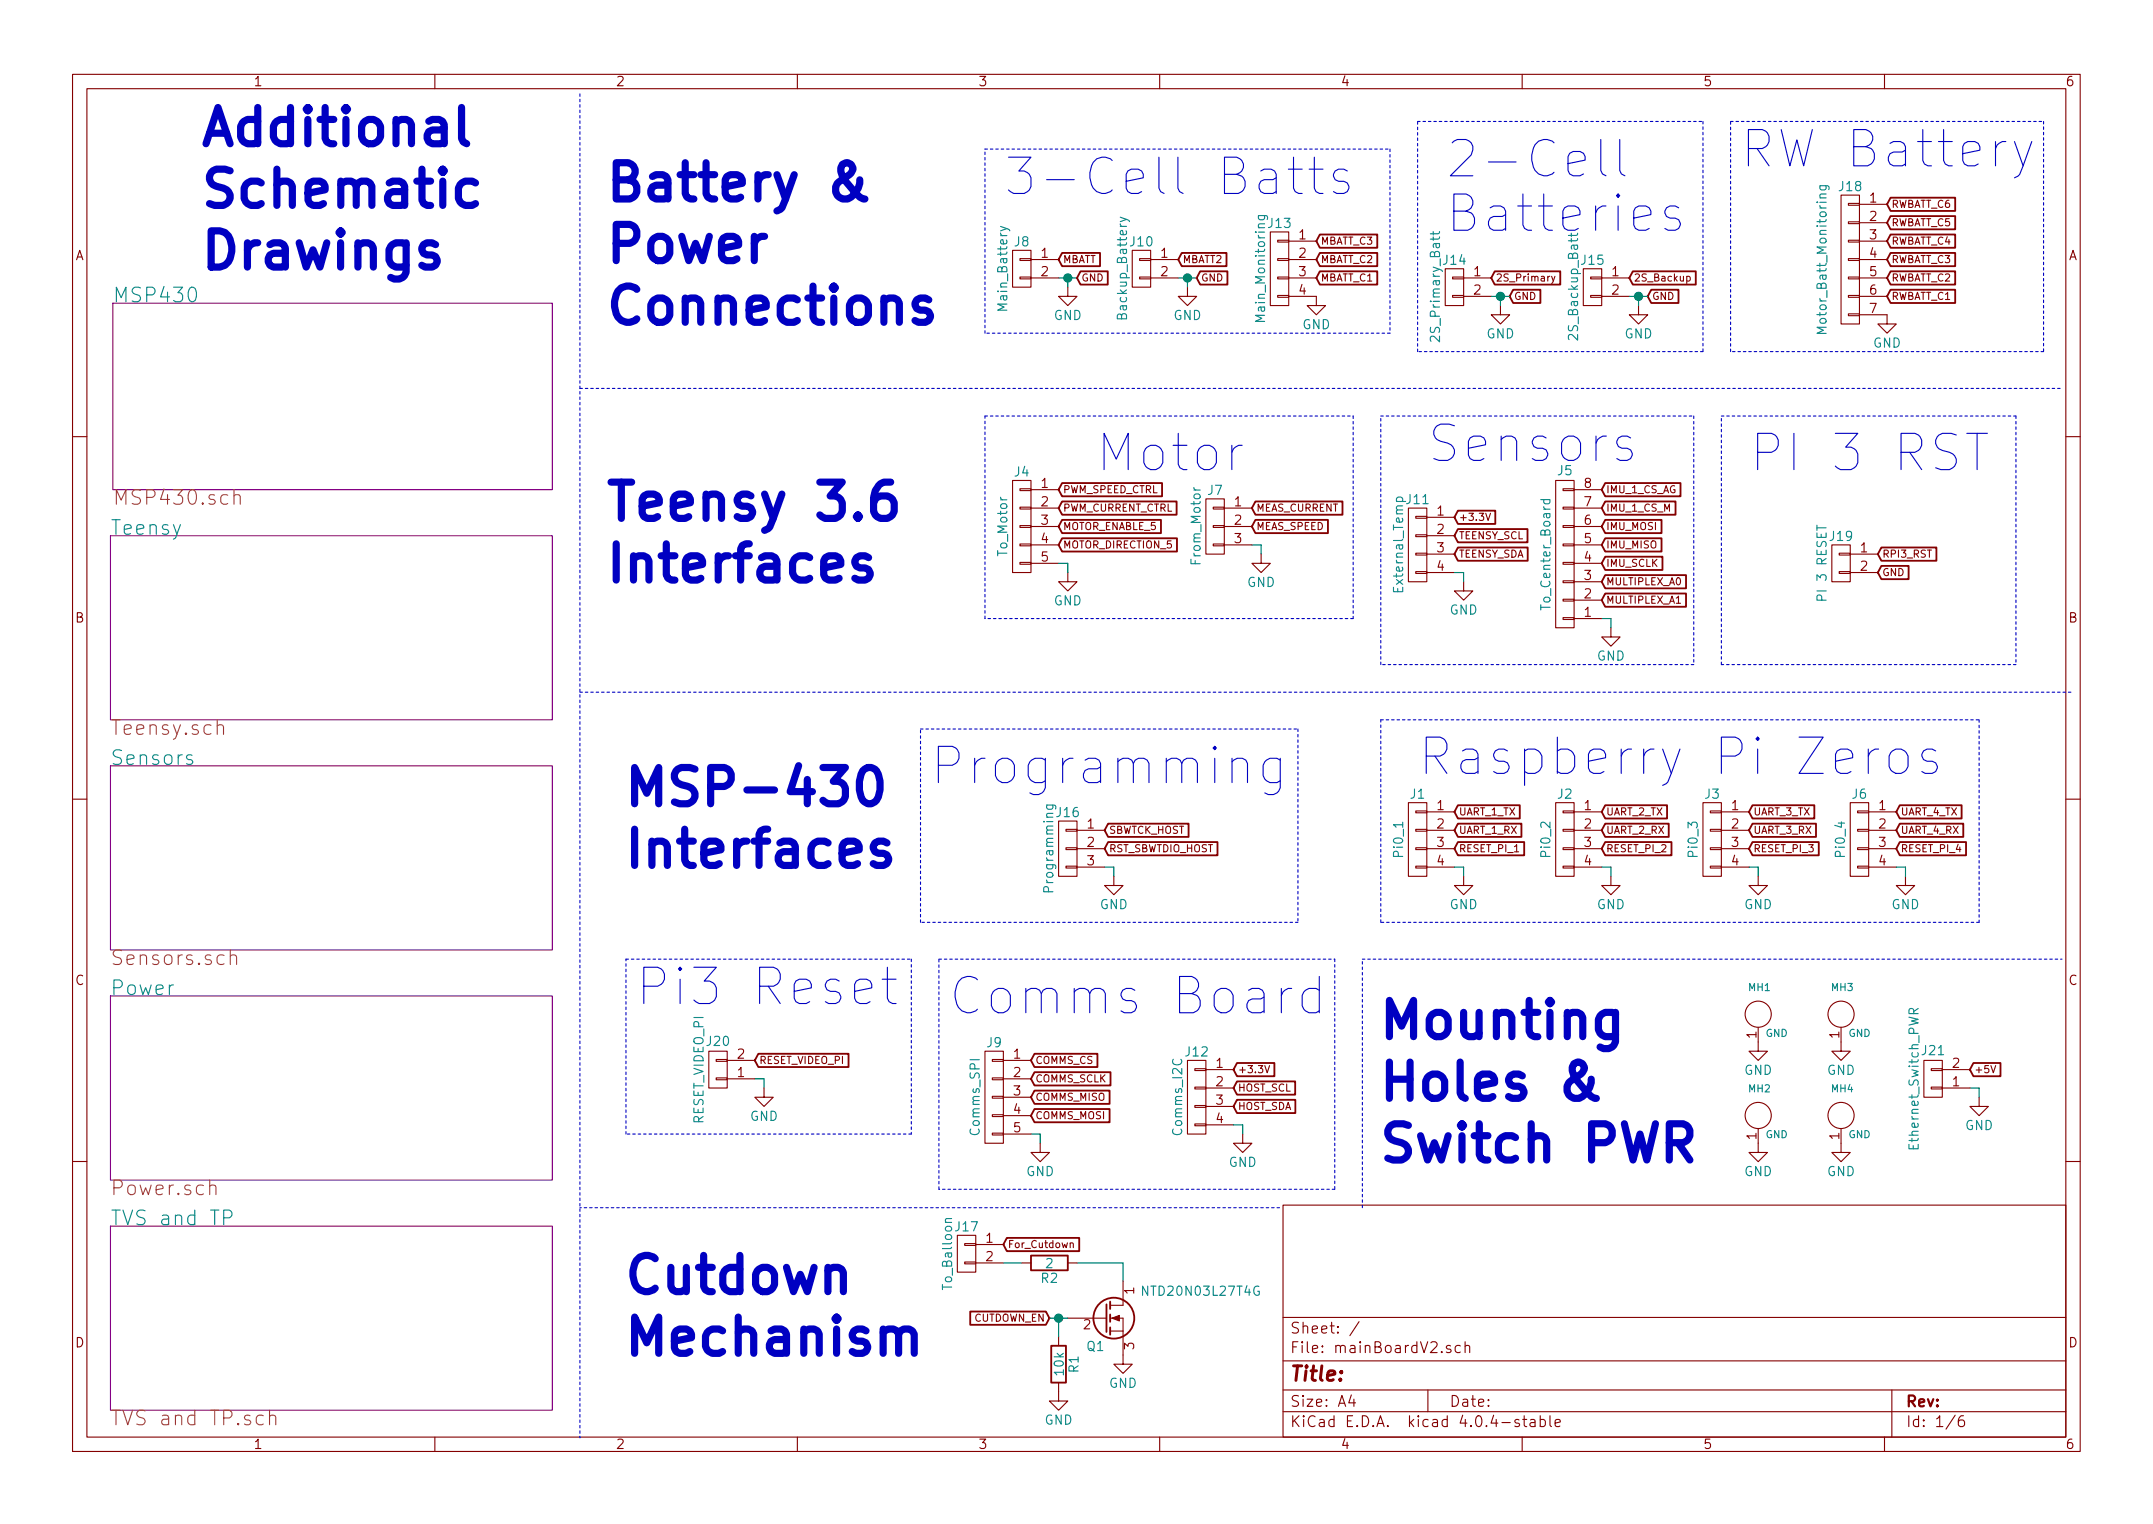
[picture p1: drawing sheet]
EESchema Schematic File Version 2
LIBS:mainBoardV2-rescue
LIBS:power
LIBS:device
LIBS:transistors
LIBS:conn
LIBS:linear
LIBS:regul
LIBS:74xx
LIBS:cmos4000
LIBS:adc-dac
LIBS:memory
LIBS:xilinx
LIBS:microcontrollers
LIBS:dsp
LIBS:microchip
LIBS:analog_switches
LIBS:motorola
LIBS:texas
LIBS:intel
LIBS:audio
LIBS:interface
LIBS:digital-audio
LIBS:philips
LIBS:display
LIBS:cypress
LIBS:siliconi
LIBS:opto
LIBS:atmel
LIBS:contrib
LIBS:valves
LIBS:msp430fr4994
LIBS:asemb-24mhz-xy-t
LIBS:pct2075d,118
LIBS:ms560702ba03-50
LIBS:lsm9ds1
LIBS:adg704brmz
LIBS:lt3481
LIBS:az2117h
LIBS:lt8609
LIBS:ltc2992
LIBS:TVS_Small
LIBS:tvsSmall
LIBS:mmqa5v6t1g
LIBS:led_x2_3pin
LIBS:bme280
LIBS:aoz8318di
LIBS:switch_dpdt
LIBS:SWITCH_3PDT
LIBS:teensy3_6-OuterHeadersOnly
LIBS:mounting_hole_eighth_inch
LIBS:mainBoardV2-cache
EELAYER 25 0
EELAYER END
$Descr A4 11693 8268
encoding utf-8
Sheet 1 6
Title ""
Date ""
Rev ""
Comp ""
Comment1 ""
Comment2 ""
Comment3 ""
Comment4 ""
$EndDescr
$Comp
L CONN_01X04 J1
U 1 1
P 7700 4550
F 0 "J1" H 7700 4800 50  0000 C CNN
F 1 "Pi0_1" V 7800 4550 50  0000 C CNN
F 2 "Dans_Parts:4-Pin_Molex_Horizontal" H 7700 4550 50  0001 C CNN
F 3 "" H 7700 4550 50  0000 C CNN
	1    7700 4550
	-1   0    0    -1  
$EndComp
$Comp
L CONN_01X04 J2
U 1 1
P 8500 4550
F 0 "J2" H 8500 4800 50  0000 C CNN
F 1 "Pi0_2" V 8600 4550 50  0000 C CNN
F 2 "Dans_Parts:4-Pin_Molex_Horizontal" H 8500 4550 50  0001 C CNN
F 3 "" H 8500 4550 50  0000 C CNN
	1    8500 4550
	-1   0    0    -1  
$EndComp
$Comp
L CONN_01X04 J3
U 1 1
P 9300 4550
F 0 "J3" H 9300 4800 50  0000 C CNN
F 1 "Pi0_3" V 9400 4550 50  0000 C CNN
F 2 "Dans_Parts:4-Pin_Molex_Horizontal" H 9300 4550 50  0001 C CNN
F 3 "" H 9300 4550 50  0000 C CNN
	1    9300 4550
	-1   0    0    -1  
$EndComp
$Comp
L CONN_01X04 J6
U 1 1
P 10100 4550
F 0 "J6" H 10100 4800 50  0000 C CNN
F 1 "Pi0_4" V 10200 4550 50  0000 C CNN
F 2 "Dans_Parts:4-Pin_Molex_Horizontal" H 10100 4550 50  0001 C CNN
F 3 "" H 10100 4550 50  0000 C CNN
	1    10100 4550
	-1   0    0    -1  
$EndComp
$Comp
L GND #PWR01
U 1 1
P 7950 4750
F 0 "#PWR01" H 7950 4500 50  0001 C CNN
F 1 "GND" H 7950 4600 50  0000 C CNN
F 2 "" H 7950 4750 50  0000 C CNN
F 3 "" H 7950 4750 50  0000 C CNN
	1    7950 4750
	1    0    0    -1  
$EndComp
$Comp
L GND #PWR02
U 1 1
P 8750 4750
F 0 "#PWR02" H 8750 4500 50  0001 C CNN
F 1 "GND" H 8750 4600 50  0000 C CNN
F 2 "" H 8750 4750 50  0000 C CNN
F 3 "" H 8750 4750 50  0000 C CNN
	1    8750 4750
	1    0    0    -1  
$EndComp
$Comp
L GND #PWR03
U 1 1
P 9550 4750
F 0 "#PWR03" H 9550 4500 50  0001 C CNN
F 1 "GND" H 9550 4600 50  0000 C CNN
F 2 "" H 9550 4750 50  0000 C CNN
F 3 "" H 9550 4750 50  0000 C CNN
	1    9550 4750
	1    0    0    -1  
$EndComp
$Comp
L GND #PWR04
U 1 1
P 10350 4750
F 0 "#PWR04" H 10350 4500 50  0001 C CNN
F 1 "GND" H 10350 4600 50  0000 C CNN
F 2 "" H 10350 4750 50  0000 C CNN
F 3 "" H 10350 4750 50  0000 C CNN
	1    10350 4750
	1    0    0    -1  
$EndComp
Text GLabel 7900 4400 2    39   Input ~ 0
UART_1_TX
Text GLabel 7900 4500 2    39   Input ~ 0
UART_1_RX
Text GLabel 7900 4600 2    39   Input ~ 0
RESET_PI_1
Text GLabel 8700 4400 2    39   Input ~ 0
UART_2_TX
Text GLabel 8700 4500 2    39   Input ~ 0
UART_2_RX
Text GLabel 8700 4600 2    39   Input ~ 0
RESET_PI_2
Text GLabel 9500 4400 2    39   Input ~ 0
UART_3_TX
Text GLabel 9500 4500 2    39   Input ~ 0
UART_3_RX
Text GLabel 9500 4600 2    39   Input ~ 0
RESET_PI_3
Text GLabel 10300 4400 2    39   Input ~ 0
UART_4_TX
Text GLabel 10300 4500 2    39   Input ~ 0
UART_4_RX
Text GLabel 10300 4600 2    39   Input ~ 0
RESET_PI_4
Text Notes 7700 4200 0    197  ~ 0
Raspberry Pi Zeros
$Comp
L CONN_01X05 J9
U 1 1
P 5400 5950
F 0 "J9" H 5400 6250 50  0000 C CNN
F 1 "Comms_SPI" V 5500 5950 50  0000 C CNN
F 2 "Dans_Parts:6-Pin_Molex_Horizontal" H 5400 5950 50  0001 C CNN
F 3 "" H 5400 5950 50  0000 C CNN
	1    5400 5950
	-1   0    0    -1  
$EndComp
$Comp
L GND #PWR05
U 1 1
P 5650 6200
F 0 "#PWR05" H 5650 5950 50  0001 C CNN
F 1 "GND" H 5650 6050 50  0000 C CNN
F 2 "" H 5650 6200 50  0000 C CNN
F 3 "" H 5650 6200 50  0000 C CNN
	1    5650 6200
	1    0    0    -1  
$EndComp
Text GLabel 5600 5750 2    39   Input ~ 0
COMMS_CS
Text GLabel 5600 5850 2    39   Input ~ 0
COMMS_SCLK
Text GLabel 5600 5950 2    39   Input ~ 0
COMMS_MISO
Text GLabel 5600 6050 2    39   Input ~ 0
COMMS_MOSI
Text Notes 5150 5500 0    197  ~ 0
Comms Board
$Comp
L GND #PWR06
U 1 1
P 6750 6150
F 0 "#PWR06" H 6750 5900 50  0001 C CNN
F 1 "GND" H 6750 6000 50  0000 C CNN
F 2 "" H 6750 6150 50  0000 C CNN
F 3 "" H 6750 6150 50  0000 C CNN
	1    6750 6150
	1    0    0    -1  
$EndComp
Text GLabel 6700 5900 2    39   Input ~ 0
HOST_SCL
Text GLabel 6700 6000 2    39   Input ~ 0
HOST_SDA
Text Notes 5050 4250 0    197  ~ 0
Programming
$Comp
L CONN_01X03 J16
U 1 1
P 5800 4600
F 0 "J16" H 5800 4800 50  0000 C CNN
F 1 "Programming" V 5900 4600 50  0000 C CNN
F 2 "Dans_Parts:4-Pin_Molex_Horizontal" H 5800 4600 50  0001 C CNN
F 3 "" H 5800 4600 50  0000 C CNN
	1    5800 4600
	-1   0    0    -1  
$EndComp
Text GLabel 6000 4500 2    39   Input ~ 0
SBWTCK_HOST
Text GLabel 6000 4600 2    39   Input ~ 0
RST_SBWTDIO_HOST
$Comp
L GND #PWR07
U 1 1
P 6050 4750
F 0 "#PWR07" H 6050 4500 50  0001 C CNN
F 1 "GND" H 6050 4600 50  0000 C CNN
F 2 "" H 6050 4750 50  0000 C CNN
F 3 "" H 6050 4750 50  0000 C CNN
	1    6050 4750
	1    0    0    -1  
$EndComp
$Comp
L CONN_01X04 J12
U 1 1
P 6500 5950
F 0 "J12" H 6500 6200 50  0000 C CNN
F 1 "Comms_I2C" V 6600 5950 50  0000 C CNN
F 2 "Dans_Parts:4-Pin_Molex_Horizontal" H 6500 5950 50  0001 C CNN
F 3 "" H 6500 5950 50  0000 C CNN
	1    6500 5950
	-1   0    0    -1  
$EndComp
$Comp
L CONN_01X02 J8
U 1 1
P 5550 1450
F 0 "J8" H 5550 1600 50  0000 C CNN
F 1 "Main_Battery" V 5650 1450 50  0000 C CNN
F 2 "Dans_Parts:TE-AMP-2PIN-Vertical" H 5550 1450 50  0001 C CNN
F 3 "" H 5550 1450 50  0000 C CNN
	1    5550 1450
	-1   0    0    -1  
$EndComp
$Comp
L GND #PWR08
U 1 1
P 5800 1550
F 0 "#PWR08" H 5800 1300 50  0001 C CNN
F 1 "GND" H 5800 1400 50  0000 C CNN
F 2 "" H 5800 1550 50  0000 C CNN
F 3 "" H 5800 1550 50  0000 C CNN
	1    5800 1550
	1    0    0    -1  
$EndComp
Text GLabel 5750 1400 2    39   Input ~ 0
MBATT
$Comp
L CONN_01X07 J18
U 1 1
P 10050 1400
F 0 "J18" H 10050 1800 50  0000 C CNN
F 1 "Motor_Batt_Monitoring" V 10200 1400 50  0000 C CNN
F 2 "Dans_Parts:JST-XH-7PIN" H 10050 1400 50  0001 C CNN
F 3 "" H 10050 1400 50  0000 C CNN
	1    10050 1400
	-1   0    0    -1  
$EndComp
$Comp
L GND #PWR09
U 1 1
P 10250 1700
F 0 "#PWR09" H 10250 1450 50  0001 C CNN
F 1 "GND" H 10250 1550 50  0000 C CNN
F 2 "" H 10250 1700 50  0000 C CNN
F 3 "" H 10250 1700 50  0000 C CNN
	1    10250 1700
	1    0    0    -1  
$EndComp
Text GLabel 10250 1100 2    39   Input ~ 0
RWBATT_C6
Text GLabel 10250 1200 2    39   Input ~ 0
RWBATT_C5
Text GLabel 10250 1300 2    39   Input ~ 0
RWBATT_C4
Text GLabel 10250 1400 2    39   Input ~ 0
RWBATT_C3
Text GLabel 10250 1500 2    39   Input ~ 0
RWBATT_C2
Text GLabel 10250 1600 2    39   Input ~ 0
RWBATT_C1
Text Notes 3300 1750 0    197  ~ 39
Battery &\nPower\nConnections
Text Notes 3400 4700 0    197  ~ 39
MSP-430 \nInterfaces
$Comp
L Q_NMOS_DGS Q1
U 1 1
P 6000 7150
F 0 "Q1" H 6000 7000 50  0000 R CNN
F 1 "NTD20N03L27T4G" H 6850 7300 50  0000 R CNN
F 2 "Dans_Parts:DPAK" H 6200 7250 50  0001 C CNN
F 3 "" H 6000 7150 50  0000 C CNN
	1    6000 7150
	1    0    0    -1  
$EndComp
Text GLabel 5700 7150 0    39   Input ~ 0
CUTDOWN_EN
$Comp
L GND #PWR010
U 1 1
P 6100 7350
F 0 "#PWR010" H 6100 7100 50  0001 C CNN
F 1 "GND" H 6100 7200 50  0000 C CNN
F 2 "" H 6100 7350 50  0000 C CNN
F 3 "" H 6100 7350 50  0000 C CNN
	1    6100 7350
	1    0    0    -1  
$EndComp
$Comp
L CONN_01X02 J17
U 1 1
P 5250 6800
F 0 "J17" H 5250 6950 50  0000 C CNN
F 1 "To_Balloon" V 5350 6800 50  0000 C CNN
F 2 "Dans_Parts:TE-AMP-2PIN-Vertical" H 5250 6800 50  0001 C CNN
F 3 "" H 5250 6800 50  0000 C CNN
	1    5250 6800
	-1   0    0    -1  
$EndComp
Text Notes 3400 7350 0    197  ~ 39
Cutdown\nMechanism
$Comp
L R R1
U 1 1
P 5750 7400
F 0 "R1" V 5830 7400 50  0000 C CNN
F 1 "10k" V 5750 7400 50  0000 C CNN
F 2 "Resistors_SMD:R_0805_HandSoldering" V 5680 7400 50  0001 C CNN
F 3 "" H 5750 7400 50  0000 C CNN
	1    5750 7400
	1    0    0    -1  
$EndComp
$Comp
L GND #PWR011
U 1 1
P 5750 7550
F 0 "#PWR011" H 5750 7300 50  0001 C CNN
F 1 "GND" H 5750 7400 50  0000 C CNN
F 2 "" H 5750 7550 50  0000 C CNN
F 3 "" H 5750 7550 50  0000 C CNN
	1    5750 7550
	1    0    0    -1  
$EndComp
Text Notes 1100 1450 0    197  ~ 39
Additional\nSchematic \nDrawings
Text Notes 3300 3150 0    197  ~ 39
Teensy 3.6 \nInterfaces
Text Notes 5950 2550 0    197  ~ 0
Motor
$Comp
L CONN_01X05 J4
U 1 1
P 5550 2850
F 0 "J4" H 5550 3150 50  0000 C CNN
F 1 "To_Motor" V 5650 2850 50  0000 C CNN
F 2 "Dans_Parts:6-Pin_Molex_Horizontal" H 5550 2850 50  0001 C CNN
F 3 "" H 5550 2850 50  0000 C CNN
	1    5550 2850
	-1   0    0    -1  
$EndComp
Text GLabel 5750 2650 2    39   Input ~ 0
PWM_SPEED_CTRL
Text GLabel 5750 2750 2    39   Input ~ 0
PWM_CURRENT_CTRL
Text GLabel 5750 2850 2    39   Input ~ 0
MOTOR_ENABLE_5
Text GLabel 5750 2950 2    39   Input ~ 0
MOTOR_DIRECTION_5
$Comp
L GND #PWR012
U 1 1
P 5800 3100
F 0 "#PWR012" H 5800 2850 50  0001 C CNN
F 1 "GND" H 5800 2950 50  0000 C CNN
F 2 "" H 5800 3100 50  0000 C CNN
F 3 "" H 5800 3100 50  0000 C CNN
	1    5800 3100
	1    0    0    -1  
$EndComp
$Comp
L CONN_01X03 J7
U 1 1
P 6600 2850
F 0 "J7" H 6600 3050 50  0000 C CNN
F 1 "From_Motor" V 6700 2850 50  0000 C CNN
F 2 "Dans_Parts:4-Pin_Molex_Horizontal" H 6600 2850 50  0001 C CNN
F 3 "" H 6600 2850 50  0000 C CNN
	1    6600 2850
	-1   0    0    -1  
$EndComp
$Comp
L GND #PWR013
U 1 1
P 6850 3000
F 0 "#PWR013" H 6850 2750 50  0001 C CNN
F 1 "GND" H 6850 2850 50  0000 C CNN
F 2 "" H 6850 3000 50  0000 C CNN
F 3 "" H 6850 3000 50  0000 C CNN
	1    6850 3000
	1    0    0    -1  
$EndComp
Text GLabel 6800 2750 2    39   Input ~ 0
MEAS_CURRENT
Text GLabel 6800 2850 2    39   Input ~ 0
MEAS_SPEED
$Comp
L R R2
U 1 1
P 5700 6850
F 0 "R2" V 5780 6850 50  0000 C CNN
F 1 "2" V 5700 6850 50  0000 C CNN
F 2 "Dans_Parts:RES-POWER-RIEDON-PF1262" V 5630 6850 50  0001 C CNN
F 3 "" H 5700 6850 50  0000 C CNN
	1    5700 6850
	0    1    1    0   
$EndComp
Text Notes 7750 2500 0    197  ~ 0
Sensors
$Comp
L CONN_01X04 J11
U 1 1
P 7700 2950
F 0 "J11" H 7700 3200 50  0000 C CNN
F 1 "External_Temp" V 7800 2950 50  0000 C CNN
F 2 "Dans_Parts:4-Pin_Molex_Horizontal" H 7700 2950 50  0001 C CNN
F 3 "" H 7700 2950 50  0000 C CNN
	1    7700 2950
	-1   0    0    -1  
$EndComp
$Comp
L GND #PWR014
U 1 1
P 7950 3150
F 0 "#PWR014" H 7950 2900 50  0001 C CNN
F 1 "GND" H 7950 3000 50  0000 C CNN
F 2 "" H 7950 3150 50  0000 C CNN
F 3 "" H 7950 3150 50  0000 C CNN
	1    7950 3150
	1    0    0    -1  
$EndComp
Text GLabel 7900 2900 2    39   Input ~ 0
TEENSY_SCL
Text GLabel 7900 3000 2    39   Input ~ 0
TEENSY_SDA
Text GLabel 8700 2850 2    39   Input ~ 0
IMU_MOSI
Text GLabel 8700 2950 2    39   Input ~ 0
IMU_MISO
Text GLabel 8700 3050 2    39   Input ~ 0
IMU_SCLK
$Comp
L GND #PWR015
U 1 1
P 8750 3400
F 0 "#PWR015" H 8750 3150 50  0001 C CNN
F 1 "GND" H 8750 3250 50  0000 C CNN
F 2 "" H 8750 3400 50  0000 C CNN
F 3 "" H 8750 3400 50  0000 C CNN
	1    8750 3400
	1    0    0    -1  
$EndComp
Text GLabel 8700 2750 2    39   Input ~ 0
IMU_1_CS_M
Text Notes 9500 2550 0    197  ~ 0
PI 3 RST
$Sheet
S 600  5400 2400 1000
U 5A09BC7A
F0 "Power" 79
F1 "Power.sch" 79
$EndSheet
$Sheet
S 600  2900 2400 1000
U 5A09CA28
F0 "Teensy" 79
F1 "Teensy.sch" 79
$EndSheet
Text GLabel 8700 2650 2    39   Input ~ 0
IMU_1_CS_AG
Text GLabel 10200 3000 2    39   Input ~ 0
RPI3_RST
Text GLabel 5850 1500 2    39   Input ~ 0
GND
Text GLabel 10200 3100 2    39   Input ~ 0
GND
$Comp
L CONN_01X02 J10
U 1 1
P 6200 1450
F 0 "J10" H 6200 1600 50  0000 C CNN
F 1 "Backup_Battery" V 6300 1450 50  0000 C CNN
F 2 "Dans_Parts:TE-AMP-2PIN-Vertical" H 6200 1450 50  0001 C CNN
F 3 "" H 6200 1450 50  0000 C CNN
	1    6200 1450
	-1   0    0    -1  
$EndComp
$Comp
L GND #PWR016
U 1 1
P 6450 1550
F 0 "#PWR016" H 6450 1300 50  0001 C CNN
F 1 "GND" H 6450 1400 50  0000 C CNN
F 2 "" H 6450 1550 50  0000 C CNN
F 3 "" H 6450 1550 50  0000 C CNN
	1    6450 1550
	1    0    0    -1  
$EndComp
Text GLabel 6400 1400 2    39   Input ~ 0
MBATT2
Text GLabel 6500 1500 2    39   Input ~ 0
GND
$Comp
L CONN_01X02 J14
U 1 1
P 7900 1550
F 0 "J14" H 7900 1700 50  0000 C CNN
F 1 "2S_Primary_Batt" V 8000 1550 50  0000 C CNN
F 2 "Dans_Parts:TE-AMP-2PIN-Vertical" H 7900 1550 50  0001 C CNN
F 3 "" H 7900 1550 50  0000 C CNN
	1    7900 1550
	-1   0    0    -1  
$EndComp
$Comp
L GND #PWR017
U 1 1
P 8150 1650
F 0 "#PWR017" H 8150 1400 50  0001 C CNN
F 1 "GND" H 8150 1500 50  0000 C CNN
F 2 "" H 8150 1650 50  0000 C CNN
F 3 "" H 8150 1650 50  0000 C CNN
	1    8150 1650
	1    0    0    -1  
$EndComp
Text GLabel 8100 1500 2    39   Input ~ 0
2S_Primary
Text GLabel 8200 1600 2    39   Input ~ 0
GND
$Comp
L CONN_01X04 J13
U 1 1
P 6950 1450
F 0 "J13" H 6950 1700 50  0000 C CNN
F 1 "Main_Monitoring" V 7050 1450 50  0000 C CNN
F 2 "Dans_Parts:JST-XH-4PIN" H 6950 1450 50  0001 C CNN
F 3 "" H 6950 1450 50  0000 C CNN
	1    6950 1450
	-1   0    0    -1  
$EndComp
$Comp
L GND #PWR018
U 1 1
P 7150 1600
F 0 "#PWR018" H 7150 1350 50  0001 C CNN
F 1 "GND" H 7150 1450 50  0000 C CNN
F 2 "" H 7150 1600 50  0000 C CNN
F 3 "" H 7150 1600 50  0000 C CNN
	1    7150 1600
	1    0    0    -1  
$EndComp
Text GLabel 7150 1300 2    39   Input ~ 0
MBATT_C3
Text GLabel 7150 1400 2    39   Input ~ 0
MBATT_C2
Text GLabel 7150 1500 2    39   Input ~ 0
MBATT_C1
Text GLabel 5450 6750 2    39   Input ~ 0
For_Cutdown
Text GLabel 8950 1600 2    39   Input ~ 0
GND
Text GLabel 8850 1500 2    39   Input ~ 0
2S_Backup
$Comp
L GND #PWR019
U 1 1
P 8900 1650
F 0 "#PWR019" H 8900 1400 50  0001 C CNN
F 1 "GND" H 8900 1500 50  0000 C CNN
F 2 "" H 8900 1650 50  0000 C CNN
F 3 "" H 8900 1650 50  0000 C CNN
	1    8900 1650
	1    0    0    -1  
$EndComp
$Comp
L CONN_01X02 J15
U 1 1
P 8650 1550
F 0 "J15" H 8650 1700 50  0000 C CNN
F 1 "2S_Backup_Batt" V 8750 1550 50  0000 C CNN
F 2 "Dans_Parts:TE-AMP-2PIN-Vertical" H 8650 1550 50  0001 C CNN
F 3 "" H 8650 1550 50  0000 C CNN
	1    8650 1550
	-1   0    0    -1  
$EndComp
$Comp
L CONN_01X08 J5
U 1 1
P 8500 3000
F 0 "J5" H 8500 2550 50  0000 C CNN
F 1 "To_Center_Board" V 8600 3000 50  0000 C CNN
F 2 "Dans_Parts:8-Pin_Molex_Horizontal" H 8500 3000 50  0001 C CNN
F 3 "" H 8500 3000 50  0000 C CNN
	1    8500 3000
	-1   0    0    1   
$EndComp
Text GLabel 8700 3150 2    39   Input ~ 0
MULTIPLEX_A0
Text GLabel 8700 3250 2    39   Input ~ 0
MULTIPLEX_A1
Text GLabel 7900 2800 2    39   Input ~ 0
+3.3V
Text GLabel 6700 5800 2    39   Input ~ 0
+3.3V
$Sheet
S 600  6650 2400 1000
U 5A09D728
F0 "TVS and TP" 79
F1 "TVS and TP.sch" 79
$EndSheet
$Sheet
S 600  4150 2400 1000
U 5A063FC6
F0 "Sensors" 79
F1 "Sensors.sch" 79
$EndSheet
$Sheet
S 613  1637 2387 1013
U 5A00D3E5
F0 "MSP430" 79
F1 "MSP430.sch" 79
$EndSheet
$Comp
L CONN_01X02 J20
U 1 1
P 3900 5800
F 0 "J20" H 3900 5650 50  0000 C CNN
F 1 "RESET_VIDEO_PI" V 4000 5800 50  0000 C CNN
F 2 "Dans_Parts:2-Pin_Molex_Horizontal" H 3900 5800 50  0001 C CNN
F 3 "" H 3900 5800 50  0000 C CNN
	1    3900 5800
	-1   0    0    1   
$EndComp
$Comp
L GND #PWR020
U 1 1
P 4150 5900
F 0 "#PWR020" H 4150 5650 50  0001 C CNN
F 1 "GND" H 4150 5750 50  0000 C CNN
F 2 "" H 4150 5900 50  0000 C CNN
F 3 "" H 4150 5900 50  0000 C CNN
	1    4150 5900
	1    0    0    -1  
$EndComp
Wire Wire Line
	4150 5850 4100 5850
Wire Wire Line
	4150 5900 4150 5850
Wire Wire Line
	8750 3350 8700 3350
Wire Wire Line
	8750 3400 8750 3350
Connection ~ 8900 1600
Wire Wire Line
	8900 1650 8900 1600
Wire Wire Line
	8850 1600 8950 1600
Wire Wire Line
	8100 1600 8200 1600
Wire Wire Line
	8150 1650 8150 1600
Connection ~ 8150 1600
Wire Wire Line
	6400 1500 6500 1500
Wire Wire Line
	6450 1550 6450 1500
Connection ~ 6450 1500
Wire Notes Line
	9350 3600 9350 2250
Wire Notes Line
	10950 3600 9350 3600
Wire Notes Line
	10950 2250 10950 3600
Wire Notes Line
	9350 2250 10950 2250
Wire Notes Line
	7500 3600 7500 2250
Wire Notes Line
	9200 3600 7500 3600
Wire Notes Line
	9200 2250 9200 3600
Wire Notes Line
	7500 2250 9200 2250
Wire Wire Line
	7950 3100 7900 3100
Wire Wire Line
	7950 3150 7950 3100
Wire Wire Line
	5850 6850 6100 6850
Wire Wire Line
	5450 6850 5550 6850
Wire Notes Line
	5350 3350 5350 2250
Wire Notes Line
	7350 3350 5350 3350
Wire Notes Line
	7350 2250 7350 3350
Wire Notes Line
	5350 2250 7350 2250
Wire Wire Line
	6850 2950 6800 2950
Wire Wire Line
	6850 3000 6850 2950
Wire Wire Line
	5800 3050 5750 3050
Wire Wire Line
	5800 3100 5800 3050
Wire Notes Line
	3150 2100 11200 2100
Wire Notes Line
	3150 3750 11250 3750
Connection ~ 5750 7150
Wire Wire Line
	5750 7250 5750 7150
Wire Wire Line
	5700 7150 5800 7150
Wire Wire Line
	5750 1500 5850 1500
Wire Wire Line
	5800 1550 5800 1500
Wire Wire Line
	6050 4700 6000 4700
Wire Wire Line
	6050 4750 6050 4700
Wire Notes Line
	5000 5000 5000 3950
Wire Notes Line
	7050 5000 5000 5000
Wire Notes Line
	7050 3950 7050 5000
Wire Notes Line
	5000 3950 7050 3950
Wire Notes Line
	5100 6450 5100 5200
Wire Notes Line
	7250 6450 5100 6450
Wire Notes Line
	7250 5200 7250 6450
Wire Notes Line
	5100 5200 7250 5200
Wire Wire Line
	6750 6100 6700 6100
Wire Wire Line
	6750 6150 6750 6100
Wire Wire Line
	5650 6150 5600 6150
Wire Wire Line
	5650 6200 5650 6150
Wire Notes Line
	7500 5000 7500 3900
Wire Notes Line
	10750 5000 7500 5000
Wire Notes Line
	10750 3900 10750 5000
Wire Notes Line
	7500 3900 10750 3900
Wire Wire Line
	10350 4700 10300 4700
Wire Wire Line
	10350 4750 10350 4700
Wire Wire Line
	9550 4700 9500 4700
Wire Wire Line
	9550 4750 9550 4700
Wire Wire Line
	8750 4700 8700 4700
Wire Wire Line
	8750 4750 8750 4700
Wire Wire Line
	7950 4700 7900 4700
Wire Wire Line
	7950 4750 7950 4700
Connection ~ 5800 1500
Wire Notes Line
	3150 500  3150 7800
Text GLabel 4100 5750 2    39   Input ~ 0
RESET_VIDEO_PI
Text Notes 5450 1050 0    197  ~ 0
3-Cell Batts
Text Notes 7850 1250 0    197  ~ 0
2-Cell\nBatteries
Wire Notes Line
	5350 800  7550 800 
Wire Notes Line
	7550 800  7550 1800
Wire Notes Line
	7550 1800 5350 1800
Wire Notes Line
	5350 1800 5350 800 
Wire Notes Line
	7700 650  9250 650 
Wire Notes Line
	9250 650  9250 1900
Wire Notes Line
	9250 1900 7700 1900
Wire Notes Line
	7700 1900 7700 650 
Text Notes 9450 900  0    197  ~ 0
RW Battery\n
Wire Notes Line
	9400 650  11100 650 
Wire Notes Line
	11100 650  11100 1900
Wire Notes Line
	11100 1900 9400 1900
Wire Notes Line
	9400 1900 9400 650 
Text Notes 3450 5450 0    197  ~ 0
Pi3 Reset
Wire Notes Line
	3400 5200 4950 5200
Wire Notes Line
	4950 5200 4950 6150
Wire Notes Line
	4950 6150 3400 6150
Wire Notes Line
	3400 6150 3400 5200
Wire Wire Line
	6100 6850 6100 6950
Wire Notes Line
	6950 6550 3150 6550
$Comp
L Mounting_Hole_Eighth_Inch MH1
U 1 1
P 9550 5500
F 0 "MH1" H 9556 5649 39  0000 C CNN
F 1 "GND" H 9650 5400 39  0000 C CNN
F 2 "Dans_Parts:Mounting_Hole_Eighth_Inch" H 9550 5500 39  0001 C CNN
F 3 "" H 9550 5500 39  0001 C CNN
	1    9550 5500
	1    0    0    -1  
$EndComp
$Comp
L GND #PWR021
U 1 1
P 9550 5650
F 0 "#PWR021" H 9550 5400 50  0001 C CNN
F 1 "GND" H 9550 5500 50  0000 C CNN
F 2 "" H 9550 5650 50  0000 C CNN
F 3 "" H 9550 5650 50  0000 C CNN
	1    9550 5650
	1    0    0    -1  
$EndComp
$Comp
L Mounting_Hole_Eighth_Inch MH3
U 1 1
P 10000 5500
F 0 "MH3" H 10006 5649 39  0000 C CNN
F 1 "GND" H 10100 5400 39  0000 C CNN
F 2 "Dans_Parts:Mounting_Hole_Eighth_Inch" H 10000 5500 39  0001 C CNN
F 3 "" H 10000 5500 39  0001 C CNN
	1    10000 5500
	1    0    0    -1  
$EndComp
$Comp
L GND #PWR022
U 1 1
P 10000 5650
F 0 "#PWR022" H 10000 5400 50  0001 C CNN
F 1 "GND" H 10000 5500 50  0000 C CNN
F 2 "" H 10000 5650 50  0000 C CNN
F 3 "" H 10000 5650 50  0000 C CNN
	1    10000 5650
	1    0    0    -1  
$EndComp
$Comp
L Mounting_Hole_Eighth_Inch MH2
U 1 1
P 9550 6050
F 0 "MH2" H 9556 6199 39  0000 C CNN
F 1 "GND" H 9650 5950 39  0000 C CNN
F 2 "Dans_Parts:Mounting_Hole_Eighth_Inch" H 9550 6050 39  0001 C CNN
F 3 "" H 9550 6050 39  0001 C CNN
	1    9550 6050
	1    0    0    -1  
$EndComp
$Comp
L GND #PWR023
U 1 1
P 9550 6200
F 0 "#PWR023" H 9550 5950 50  0001 C CNN
F 1 "GND" H 9550 6050 50  0000 C CNN
F 2 "" H 9550 6200 50  0000 C CNN
F 3 "" H 9550 6200 50  0000 C CNN
	1    9550 6200
	1    0    0    -1  
$EndComp
$Comp
L Mounting_Hole_Eighth_Inch MH4
U 1 1
P 10000 6050
F 0 "MH4" H 10006 6199 39  0000 C CNN
F 1 "GND" H 10100 5950 39  0000 C CNN
F 2 "Dans_Parts:Mounting_Hole_Eighth_Inch" H 10000 6050 39  0001 C CNN
F 3 "" H 10000 6050 39  0001 C CNN
	1    10000 6050
	1    0    0    -1  
$EndComp
$Comp
L GND #PWR024
U 1 1
P 10000 6200
F 0 "#PWR024" H 10000 5950 50  0001 C CNN
F 1 "GND" H 10000 6050 50  0000 C CNN
F 2 "" H 10000 6200 50  0000 C CNN
F 3 "" H 10000 6200 50  0000 C CNN
	1    10000 6200
	1    0    0    -1  
$EndComp
Text Notes 7500 6300 0    197  ~ 39
Mounting\nHoles &\nSwitch PWR
Wire Notes Line
	7400 6550 7400 5200
Wire Notes Line
	7400 5200 11200 5200
$Comp
L CONN_01X02 J19
U 1 1
P 10000 3050
F 0 "J19" H 10000 3200 50  0000 C CNN
F 1 "PI 3 RESET" V 10100 3050 50  0000 C CNN
F 2 "Dans_Parts:HEADER_1x2_BB" H 10000 3050 50  0001 C CNN
F 3 "" H 10000 3050 50  0000 C CNN
	1    10000 3050
	-1   0    0    -1  
$EndComp
$Comp
L CONN_01X02 J21
U 1 1
P 10500 5850
F 0 "J21" H 10500 5700 50  0000 C CNN
F 1 "Ethernet_Switch_PWR" V 10600 5850 50  0000 C CNN
F 2 "Dans_Parts:2-Pin_Molex_Horizontal" H 10500 5850 50  0001 C CNN
F 3 "" H 10500 5850 50  0000 C CNN
	1    10500 5850
	-1   0    0    1   
$EndComp
$Comp
L GND #PWR025
U 1 1
P 10750 5950
F 0 "#PWR025" H 10750 5700 50  0001 C CNN
F 1 "GND" H 10750 5800 50  0000 C CNN
F 2 "" H 10750 5950 50  0000 C CNN
F 3 "" H 10750 5950 50  0000 C CNN
	1    10750 5950
	1    0    0    -1  
$EndComp
Wire Wire Line
	10750 5900 10700 5900
Wire Wire Line
	10750 5950 10750 5900
Text GLabel 10700 5800 2    39   Input ~ 0
+5V
$EndSCHEMATC
